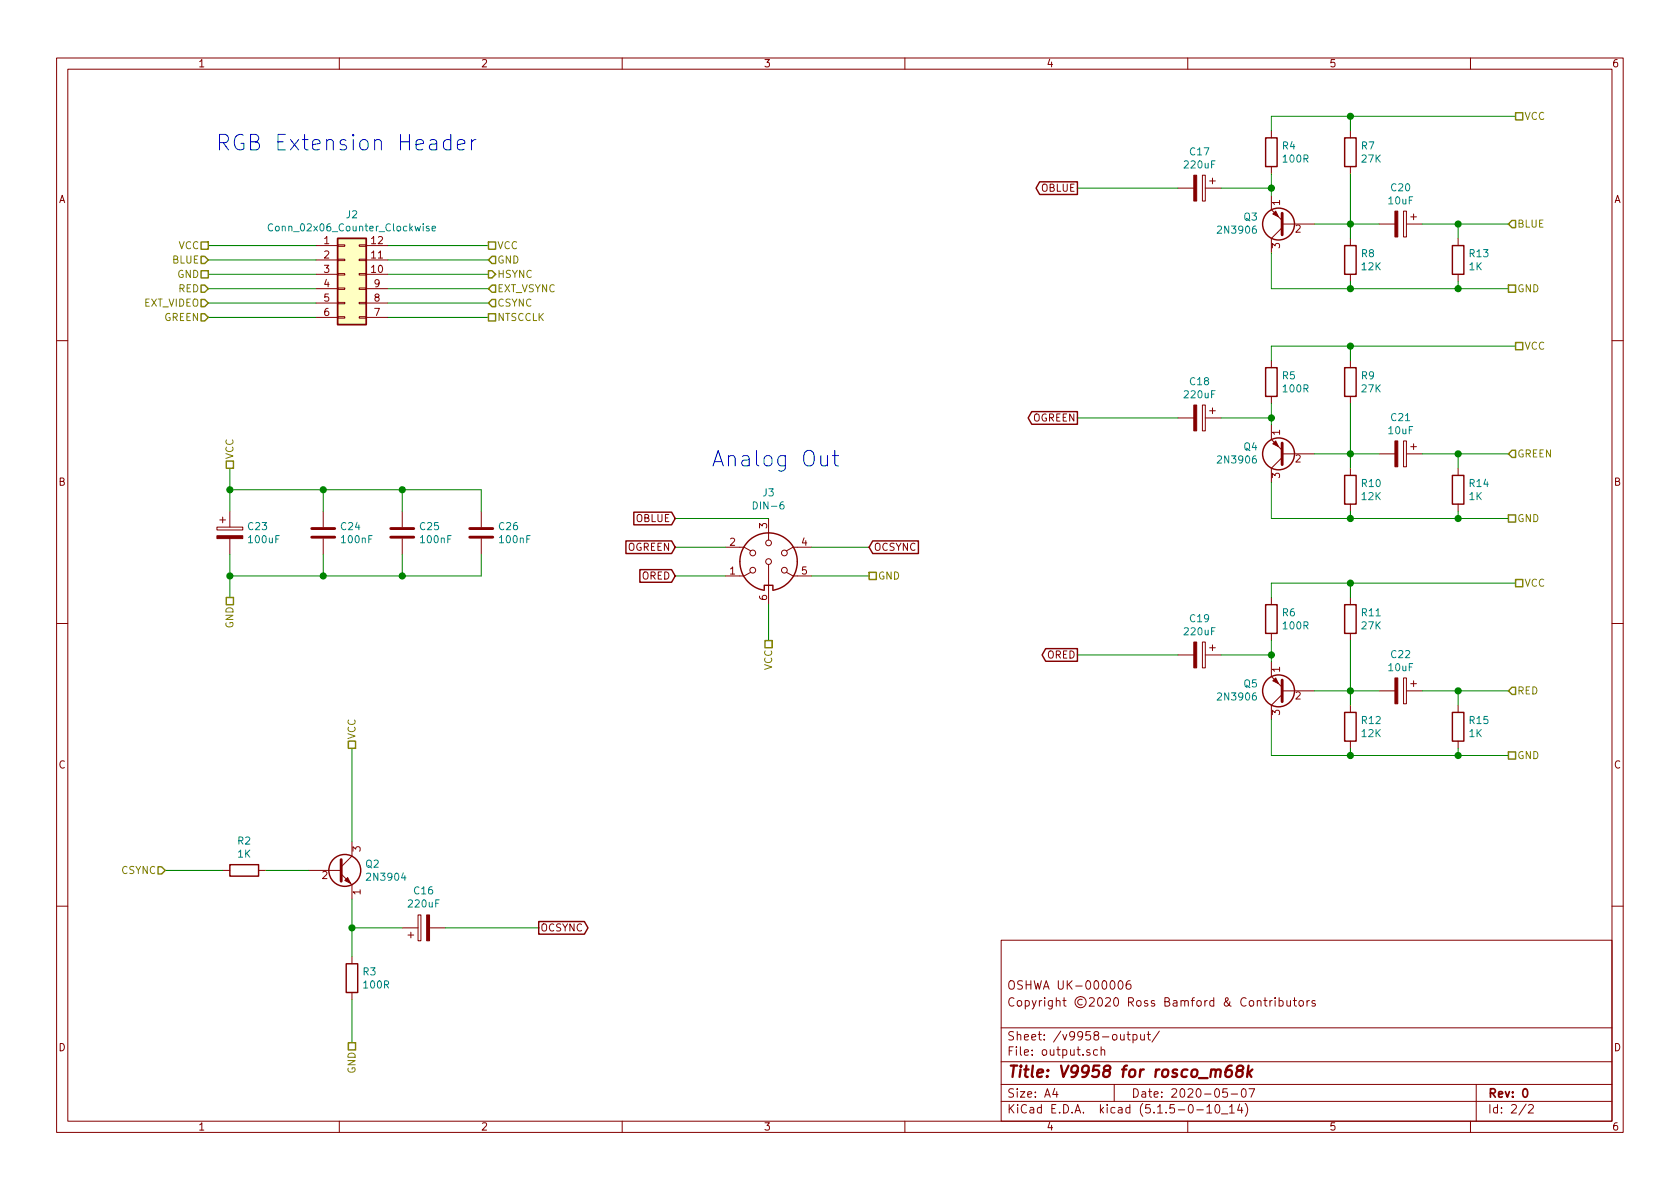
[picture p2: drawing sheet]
EESchema Schematic File Version 4
EELAYER 30 0
EELAYER END
$Descr A4 11693 8268
encoding utf-8
Sheet 2 2
Title "V9958 for rosco_m68k"
Date "2020-05-07"
Rev "0"
Comp ""
Comment1 "Copyright ©2020 Ross Bamford & Contributors"
Comment2 "OSHWA UK-000006"
Comment3 ""
Comment4 ""
$EndDescr
Wire Wire Line
	1550 6050 1150 6050
Text HLabel 1150 6050 0    50   Input ~ 0
CSYNC
Wire Wire Line
	2450 6950 2450 7250
Wire Wire Line
	3100 6450 3750 6450
Wire Wire Line
	2450 6450 2450 6250
Connection ~ 2450 6450
Wire Wire Line
	2800 6450 2450 6450
$Comp
L Device:CP C16
U 1 1
P 2950 6450
F 0 "C16" V 3205 6450 50  0000 C CNN
F 1 "220uF" V 3114 6450 50  0000 C CNN
F 2 "Capacitor_THT:CP_Radial_D6.3mm_P2.50mm" H 2988 6300 50  0001 C CNN
F 3 "~" H 2950 6450 50  0001 C CNN
	1    2950 6450
	0    -1   -1   0   
$EndComp
Wire Wire Line
	2450 6650 2450 6450
Text HLabel 2450 7250 3    50   UnSpc ~ 0
GND
$Comp
L Device:R R3
U 1 1
P 2450 6800
F 0 "R3" H 2520 6846 50  0000 L CNN
F 1 "100R" H 2520 6755 50  0000 L CNN
F 2 "rosco_m68k:R-0207_10" V 2380 6800 50  0001 C CNN
F 3 "~" H 2450 6800 50  0001 C CNN
	1    2450 6800
	1    0    0    -1  
$EndComp
Wire Wire Line
	2450 5200 2450 5850
Text HLabel 2450 5200 1    50   UnSpc ~ 0
VCC
Wire Wire Line
	1850 6050 2150 6050
$Comp
L Device:R R2
U 1 1
P 1700 6050
F 0 "R2" V 1493 6050 50  0000 C CNN
F 1 "1K" V 1584 6050 50  0000 C CNN
F 2 "rosco_m68k:R-0207_10" V 1630 6050 50  0001 C CNN
F 3 "~" H 1700 6050 50  0001 C CNN
	1    1700 6050
	0    1    1    0   
$EndComp
$Comp
L Transistor_BJT:2N3904 Q2
U 1 1
P 2350 6050
F 0 "Q2" H 2540 6096 50  0000 L CNN
F 1 "2N3904" H 2540 6005 50  0000 L CNN
F 2 "Package_TO_SOT_THT:TO-92_Inline" H 2550 5975 50  0001 L CIN
F 3 "https://www.fairchildsemi.com/datasheets/2N/2N3904.pdf" H 2350 6050 50  0001 L CNN
	1    2350 6050
	1    0    0    -1  
$EndComp
$Comp
L Connector:DIN-6 J3
U 1 1
P 5350 3900
F 0 "J3" H 5350 4381 50  0000 C CNN
F 1 "DIN-6" H 5350 4290 50  0000 C CNN
F 2 "rosco_m68k:din-6" H 5350 3900 50  0001 C CNN
F 3 "https://docs.rs-online.com/e199/0900766b8153d253.pdf" H 5350 3900 50  0001 C CNN
	1    5350 3900
	1    0    0    -1  
$EndComp
Wire Wire Line
	5650 3800 6050 3800
Wire Wire Line
	5650 4000 6050 4000
Wire Wire Line
	5350 4200 5350 4450
Wire Wire Line
	5050 4000 4700 4000
Wire Wire Line
	5050 3800 4700 3800
Wire Wire Line
	5350 3600 4700 3600
Text HLabel 5350 4450 3    50   UnSpc ~ 0
VCC
Text HLabel 6050 4000 2    50   UnSpc ~ 0
GND
Text HLabel 10500 1550 2    50   Input ~ 0
BLUE
Wire Wire Line
	8200 4550 7500 4550
Wire Wire Line
	8850 4550 8850 4600
Connection ~ 8850 4550
Wire Wire Line
	8500 4550 8850 4550
Wire Wire Line
	8850 4450 8850 4550
Wire Wire Line
	9400 4450 9400 4800
Wire Wire Line
	9400 4050 8850 4050
Connection ~ 9400 4050
Wire Wire Line
	9400 4150 9400 4050
Wire Wire Line
	8850 4050 8850 4150
Wire Wire Line
	10550 4050 9400 4050
$Comp
L Device:R R11
U 1 1
P 9400 4300
F 0 "R11" H 9470 4346 50  0000 L CNN
F 1 "27K" H 9470 4255 50  0000 L CNN
F 2 "rosco_m68k:R-0207_10" V 9330 4300 50  0001 C CNN
F 3 "~" H 9400 4300 50  0001 C CNN
	1    9400 4300
	1    0    0    -1  
$EndComp
$Comp
L Device:R R6
U 1 1
P 8850 4300
F 0 "R6" H 8920 4346 50  0000 L CNN
F 1 "100R" H 8920 4255 50  0000 L CNN
F 2 "rosco_m68k:R-0207_10" V 8780 4300 50  0001 C CNN
F 3 "~" H 8850 4300 50  0001 C CNN
	1    8850 4300
	1    0    0    -1  
$EndComp
Text HLabel 10550 4050 2    50   UnSpc ~ 0
VCC
Wire Wire Line
	10150 5250 9400 5250
Connection ~ 10150 5250
Wire Wire Line
	10150 5200 10150 5250
Wire Wire Line
	9400 5250 8850 5250
Connection ~ 9400 5250
Wire Wire Line
	9400 5200 9400 5250
Wire Wire Line
	8850 5250 8850 5000
Wire Wire Line
	10500 5250 10150 5250
Wire Wire Line
	10150 4800 10500 4800
Connection ~ 10150 4800
Wire Wire Line
	10150 4900 10150 4800
Wire Wire Line
	9400 4800 9150 4800
Connection ~ 9400 4800
Wire Wire Line
	9400 4900 9400 4800
Wire Wire Line
	9600 4800 9400 4800
Wire Wire Line
	9900 4800 10150 4800
Text HLabel 10500 5250 2    50   UnSpc ~ 0
GND
Text HLabel 10500 4800 2    50   Input ~ 0
RED
$Comp
L Transistor_BJT:2N3906 Q5
U 1 1
P 8950 4800
F 0 "Q5" H 9141 4754 50  0000 L CNN
F 1 "2N3906" H 9141 4845 50  0000 L CNN
F 2 "Package_TO_SOT_THT:TO-92_Inline" H 9150 4725 50  0001 L CIN
F 3 "https://www.fairchildsemi.com/datasheets/2N/2N3906.pdf" H 8950 4800 50  0001 L CNN
	1    8950 4800
	-1   0    0    1   
$EndComp
$Comp
L Device:R R12
U 1 1
P 9400 5050
F 0 "R12" H 9470 5096 50  0000 L CNN
F 1 "12K" H 9470 5005 50  0000 L CNN
F 2 "rosco_m68k:R-0207_10" V 9330 5050 50  0001 C CNN
F 3 "~" H 9400 5050 50  0001 C CNN
	1    9400 5050
	1    0    0    -1  
$EndComp
$Comp
L Device:CP C22
U 1 1
P 9750 4800
F 0 "C22" V 9495 4800 50  0000 C CNN
F 1 "10uF" V 9586 4800 50  0000 C CNN
F 2 "Capacitor_THT:CP_Radial_D5.0mm_P2.50mm" H 9788 4650 50  0001 C CNN
F 3 "~" H 9750 4800 50  0001 C CNN
	1    9750 4800
	0    1    1    0   
$EndComp
$Comp
L Device:R R15
U 1 1
P 10150 5050
F 0 "R15" H 10220 5096 50  0000 L CNN
F 1 "1K" H 10220 5005 50  0000 L CNN
F 2 "rosco_m68k:R-0207_10" V 10080 5050 50  0001 C CNN
F 3 "~" H 10150 5050 50  0001 C CNN
	1    10150 5050
	1    0    0    -1  
$EndComp
Wire Wire Line
	8200 2900 7500 2900
Wire Wire Line
	8850 2900 8850 2950
Connection ~ 8850 2900
Wire Wire Line
	8500 2900 8850 2900
Wire Wire Line
	8850 2800 8850 2900
$Comp
L Device:CP C18
U 1 1
P 8350 2900
F 0 "C18" V 8095 2900 50  0000 C CNN
F 1 "220uF" V 8186 2900 50  0000 C CNN
F 2 "Capacitor_THT:CP_Radial_D6.3mm_P2.50mm" H 8388 2750 50  0001 C CNN
F 3 "~" H 8350 2900 50  0001 C CNN
	1    8350 2900
	0    1    1    0   
$EndComp
Wire Wire Line
	9400 2800 9400 3150
Wire Wire Line
	9400 2400 8850 2400
Connection ~ 9400 2400
Wire Wire Line
	9400 2500 9400 2400
Wire Wire Line
	8850 2400 8850 2500
Wire Wire Line
	10550 2400 9400 2400
$Comp
L Device:R R9
U 1 1
P 9400 2650
F 0 "R9" H 9470 2696 50  0000 L CNN
F 1 "27K" H 9470 2605 50  0000 L CNN
F 2 "rosco_m68k:R-0207_10" V 9330 2650 50  0001 C CNN
F 3 "~" H 9400 2650 50  0001 C CNN
	1    9400 2650
	1    0    0    -1  
$EndComp
$Comp
L Device:R R5
U 1 1
P 8850 2650
F 0 "R5" H 8920 2696 50  0000 L CNN
F 1 "100R" H 8920 2605 50  0000 L CNN
F 2 "rosco_m68k:R-0207_10" V 8780 2650 50  0001 C CNN
F 3 "~" H 8850 2650 50  0001 C CNN
	1    8850 2650
	1    0    0    -1  
$EndComp
Text HLabel 10550 2400 2    50   UnSpc ~ 0
VCC
Wire Wire Line
	10150 3600 9400 3600
Connection ~ 10150 3600
Wire Wire Line
	10150 3550 10150 3600
Wire Wire Line
	9400 3600 8850 3600
Connection ~ 9400 3600
Wire Wire Line
	9400 3550 9400 3600
Wire Wire Line
	8850 3600 8850 3350
Wire Wire Line
	10500 3600 10150 3600
Wire Wire Line
	10150 3150 10500 3150
Connection ~ 10150 3150
Wire Wire Line
	10150 3250 10150 3150
Wire Wire Line
	9400 3150 9150 3150
Connection ~ 9400 3150
Wire Wire Line
	9400 3250 9400 3150
Wire Wire Line
	9600 3150 9400 3150
Wire Wire Line
	9900 3150 10150 3150
Text HLabel 10500 3600 2    50   UnSpc ~ 0
GND
Text HLabel 10500 3150 2    50   Input ~ 0
GREEN
$Comp
L Transistor_BJT:2N3906 Q4
U 1 1
P 8950 3150
F 0 "Q4" H 9141 3104 50  0000 L CNN
F 1 "2N3906" H 9141 3195 50  0000 L CNN
F 2 "Package_TO_SOT_THT:TO-92_Inline" H 9150 3075 50  0001 L CIN
F 3 "https://www.fairchildsemi.com/datasheets/2N/2N3906.pdf" H 8950 3150 50  0001 L CNN
	1    8950 3150
	-1   0    0    1   
$EndComp
$Comp
L Device:R R10
U 1 1
P 9400 3400
F 0 "R10" H 9470 3446 50  0000 L CNN
F 1 "12K" H 9470 3355 50  0000 L CNN
F 2 "rosco_m68k:R-0207_10" V 9330 3400 50  0001 C CNN
F 3 "~" H 9400 3400 50  0001 C CNN
	1    9400 3400
	1    0    0    -1  
$EndComp
$Comp
L Device:CP C21
U 1 1
P 9750 3150
F 0 "C21" V 9495 3150 50  0000 C CNN
F 1 "10uF" V 9586 3150 50  0000 C CNN
F 2 "Capacitor_THT:CP_Radial_D5.0mm_P2.50mm" H 9788 3000 50  0001 C CNN
F 3 "~" H 9750 3150 50  0001 C CNN
	1    9750 3150
	0    1    1    0   
$EndComp
$Comp
L Device:R R14
U 1 1
P 10150 3400
F 0 "R14" H 10220 3446 50  0000 L CNN
F 1 "1K" H 10220 3355 50  0000 L CNN
F 2 "rosco_m68k:R-0207_10" V 10080 3400 50  0001 C CNN
F 3 "~" H 10150 3400 50  0001 C CNN
	1    10150 3400
	1    0    0    -1  
$EndComp
Wire Wire Line
	8200 1300 7500 1300
Wire Wire Line
	8850 1300 8850 1350
Connection ~ 8850 1300
Wire Wire Line
	8500 1300 8850 1300
Wire Wire Line
	8850 1200 8850 1300
$Comp
L Device:CP C17
U 1 1
P 8350 1300
F 0 "C17" V 8095 1300 50  0000 C CNN
F 1 "220uF" V 8186 1300 50  0000 C CNN
F 2 "Capacitor_THT:CP_Radial_D6.3mm_P2.50mm" H 8388 1150 50  0001 C CNN
F 3 "~" H 8350 1300 50  0001 C CNN
	1    8350 1300
	0    1    1    0   
$EndComp
Wire Wire Line
	9400 1200 9400 1550
Wire Wire Line
	9400 800  8850 800 
Connection ~ 9400 800 
Wire Wire Line
	9400 900  9400 800 
Wire Wire Line
	8850 800  8850 900 
Wire Wire Line
	10550 800  9400 800 
$Comp
L Device:R R7
U 1 1
P 9400 1050
F 0 "R7" H 9470 1096 50  0000 L CNN
F 1 "27K" H 9470 1005 50  0000 L CNN
F 2 "rosco_m68k:R-0207_10" V 9330 1050 50  0001 C CNN
F 3 "~" H 9400 1050 50  0001 C CNN
	1    9400 1050
	1    0    0    -1  
$EndComp
$Comp
L Device:R R4
U 1 1
P 8850 1050
F 0 "R4" H 8920 1096 50  0000 L CNN
F 1 "100R" H 8920 1005 50  0000 L CNN
F 2 "rosco_m68k:R-0207_10" V 8780 1050 50  0001 C CNN
F 3 "~" H 8850 1050 50  0001 C CNN
	1    8850 1050
	1    0    0    -1  
$EndComp
Text HLabel 10550 800  2    50   UnSpc ~ 0
VCC
Wire Wire Line
	10150 2000 9400 2000
Connection ~ 10150 2000
Wire Wire Line
	10150 1950 10150 2000
Wire Wire Line
	9400 2000 8850 2000
Connection ~ 9400 2000
Wire Wire Line
	9400 1950 9400 2000
Wire Wire Line
	8850 2000 8850 1750
Wire Wire Line
	10500 2000 10150 2000
Wire Wire Line
	10150 1550 10500 1550
Connection ~ 10150 1550
Wire Wire Line
	10150 1650 10150 1550
Wire Wire Line
	9400 1550 9150 1550
Connection ~ 9400 1550
Wire Wire Line
	9400 1650 9400 1550
Wire Wire Line
	9600 1550 9400 1550
Wire Wire Line
	9900 1550 10150 1550
Text HLabel 10500 2000 2    50   UnSpc ~ 0
GND
$Comp
L Transistor_BJT:2N3906 Q3
U 1 1
P 8950 1550
F 0 "Q3" H 9141 1504 50  0000 L CNN
F 1 "2N3906" H 9141 1595 50  0000 L CNN
F 2 "Package_TO_SOT_THT:TO-92_Inline" H 9150 1475 50  0001 L CIN
F 3 "https://www.fairchildsemi.com/datasheets/2N/2N3906.pdf" H 8950 1550 50  0001 L CNN
	1    8950 1550
	-1   0    0    1   
$EndComp
$Comp
L Device:R R8
U 1 1
P 9400 1800
F 0 "R8" H 9470 1846 50  0000 L CNN
F 1 "12K" H 9470 1755 50  0000 L CNN
F 2 "rosco_m68k:R-0207_10" V 9330 1800 50  0001 C CNN
F 3 "~" H 9400 1800 50  0001 C CNN
	1    9400 1800
	1    0    0    -1  
$EndComp
$Comp
L Device:CP C20
U 1 1
P 9750 1550
F 0 "C20" V 9495 1550 50  0000 C CNN
F 1 "10uF" V 9586 1550 50  0000 C CNN
F 2 "Capacitor_THT:CP_Radial_D5.0mm_P2.50mm" H 9788 1400 50  0001 C CNN
F 3 "~" H 9750 1550 50  0001 C CNN
	1    9750 1550
	0    1    1    0   
$EndComp
$Comp
L Device:R R13
U 1 1
P 10150 1800
F 0 "R13" H 10220 1846 50  0000 L CNN
F 1 "1K" H 10220 1755 50  0000 L CNN
F 2 "rosco_m68k:R-0207_10" V 10080 1800 50  0001 C CNN
F 3 "~" H 10150 1800 50  0001 C CNN
	1    10150 1800
	1    0    0    -1  
$EndComp
Text HLabel 3400 2000 2    50   Input ~ 0
EXT_VSYNC
Text HLabel 1450 1900 0    50   UnSpc ~ 0
GND
Text HLabel 1450 1700 0    50   UnSpc ~ 0
VCC
Text HLabel 3400 2100 2    50   Input ~ 0
CSYNC
Text HLabel 1450 2200 0    50   Input ~ 0
GREEN
Text HLabel 1450 2100 0    50   Input ~ 0
EXT_VIDEO
Text HLabel 1450 2000 0    50   Input ~ 0
RED
Text GLabel 7500 1300 0    50   Output ~ 0
OBLUE
Text GLabel 7500 2900 0    50   Output ~ 0
OGREEN
Text GLabel 7500 4550 0    50   Output ~ 0
ORED
Text GLabel 3750 6450 2    50   Output ~ 0
OCSYNC
Text GLabel 4700 3600 0    50   Input ~ 0
OBLUE
Text GLabel 4700 3800 0    50   Input ~ 0
OGREEN
Text GLabel 4700 4000 0    50   Input ~ 0
ORED
Text GLabel 6050 3800 2    50   Input ~ 0
OCSYNC
Text Notes 4950 3250 0    108  ~ 0
Analog Out
Text Notes 1500 1050 0    108  ~ 0
RGB Extension Header
Text HLabel 1450 1800 0    50   Input ~ 0
BLUE
Text HLabel 3400 1900 2    50   Output ~ 0
HSYNC
Text HLabel 3400 1800 2    50   Input ~ 0
GND
Text HLabel 3400 2200 2    50   UnSpc ~ 0
NTSCCLK
Text HLabel 3400 1700 2    50   UnSpc ~ 0
VCC
$Comp
L Connector_Generic:Conn_02x06_Counter_Clockwise J2
U 1 1
P 2400 1900
F 0 "J2" H 2450 2317 50  0000 C CNN
F 1 "Conn_02x06_Counter_Clockwise" H 2450 2226 50  0000 C CNN
F 2 "Connector_PinHeader_2.54mm:PinHeader_2x06_P2.54mm_Vertical" H 2400 1900 50  0001 C CNN
F 3 "~" H 2400 1900 50  0001 C CNN
	1    2400 1900
	1    0    0    -1  
$EndComp
Wire Wire Line
	1450 1700 2200 1700
Wire Wire Line
	1450 1800 2200 1800
Wire Wire Line
	1450 1900 2200 1900
Wire Wire Line
	1450 2000 2200 2000
Wire Wire Line
	1450 2100 2200 2100
Wire Wire Line
	1450 2200 2200 2200
Wire Wire Line
	2700 2200 3400 2200
Wire Wire Line
	2700 2100 3400 2100
Wire Wire Line
	2700 2000 3400 2000
Wire Wire Line
	2700 1900 3400 1900
Wire Wire Line
	2700 1800 3400 1800
Wire Wire Line
	2700 1700 3400 1700
$Comp
L Device:CP C23
U 1 1
P 1600 3700
F 0 "C23" H 1718 3746 50  0000 L CNN
F 1 "100uF" H 1718 3655 50  0000 L CNN
F 2 "Capacitor_THT:CP_Radial_D5.0mm_P2.50mm" H 1638 3550 50  0001 C CNN
F 3 "~" H 1600 3700 50  0001 C CNN
	1    1600 3700
	1    0    0    -1  
$EndComp
Wire Wire Line
	1600 3250 1600 3400
Wire Wire Line
	1600 3850 1600 4000
Text HLabel 1600 3250 1    50   UnSpc ~ 0
VCC
Text HLabel 1600 4150 3    50   UnSpc ~ 0
GND
$Comp
L Device:CP C19
U 1 1
P 8350 4550
F 0 "C19" V 8095 4550 50  0000 C CNN
F 1 "220uF" V 8186 4550 50  0000 C CNN
F 2 "Capacitor_THT:CP_Radial_D6.3mm_P2.50mm" H 8388 4400 50  0001 C CNN
F 3 "~" H 8350 4550 50  0001 C CNN
	1    8350 4550
	0    1    1    0   
$EndComp
$Comp
L Device:C C24
U 1 1
P 2250 3700
F 0 "C24" H 2365 3746 50  0000 L CNN
F 1 "100nF" H 2365 3655 50  0000 L CNN
F 2 "Capacitor_THT:C_Rect_L7.0mm_W2.5mm_P5.00mm" H 2288 3550 50  0001 C CNN
F 3 "~" H 2250 3700 50  0001 C CNN
	1    2250 3700
	1    0    0    -1  
$EndComp
$Comp
L Device:C C25
U 1 1
P 2800 3700
F 0 "C25" H 2915 3746 50  0000 L CNN
F 1 "100nF" H 2915 3655 50  0000 L CNN
F 2 "Capacitor_THT:C_Rect_L7.0mm_W2.5mm_P5.00mm" H 2838 3550 50  0001 C CNN
F 3 "~" H 2800 3700 50  0001 C CNN
	1    2800 3700
	1    0    0    -1  
$EndComp
Wire Wire Line
	2250 3550 2250 3400
Wire Wire Line
	2250 3400 1600 3400
Connection ~ 1600 3400
Wire Wire Line
	1600 3400 1600 3550
Wire Wire Line
	2250 3400 2800 3400
Wire Wire Line
	2800 3400 2800 3550
Connection ~ 2250 3400
Wire Wire Line
	2800 3850 2800 4000
Wire Wire Line
	2800 4000 2250 4000
Connection ~ 1600 4000
Wire Wire Line
	1600 4000 1600 4150
Wire Wire Line
	2250 3850 2250 4000
Connection ~ 2250 4000
Wire Wire Line
	2250 4000 1600 4000
$Comp
L Device:C C26
U 1 1
P 3350 3700
F 0 "C26" H 3465 3746 50  0000 L CNN
F 1 "100nF" H 3465 3655 50  0000 L CNN
F 2 "Capacitor_THT:C_Rect_L7.0mm_W2.5mm_P5.00mm" H 3388 3550 50  0001 C CNN
F 3 "~" H 3350 3700 50  0001 C CNN
	1    3350 3700
	1    0    0    -1  
$EndComp
Wire Wire Line
	2800 3400 3350 3400
Wire Wire Line
	3350 3400 3350 3550
Connection ~ 2800 3400
Wire Wire Line
	2800 4000 3350 4000
Wire Wire Line
	3350 4000 3350 3850
Connection ~ 2800 4000
$EndSCHEMATC
